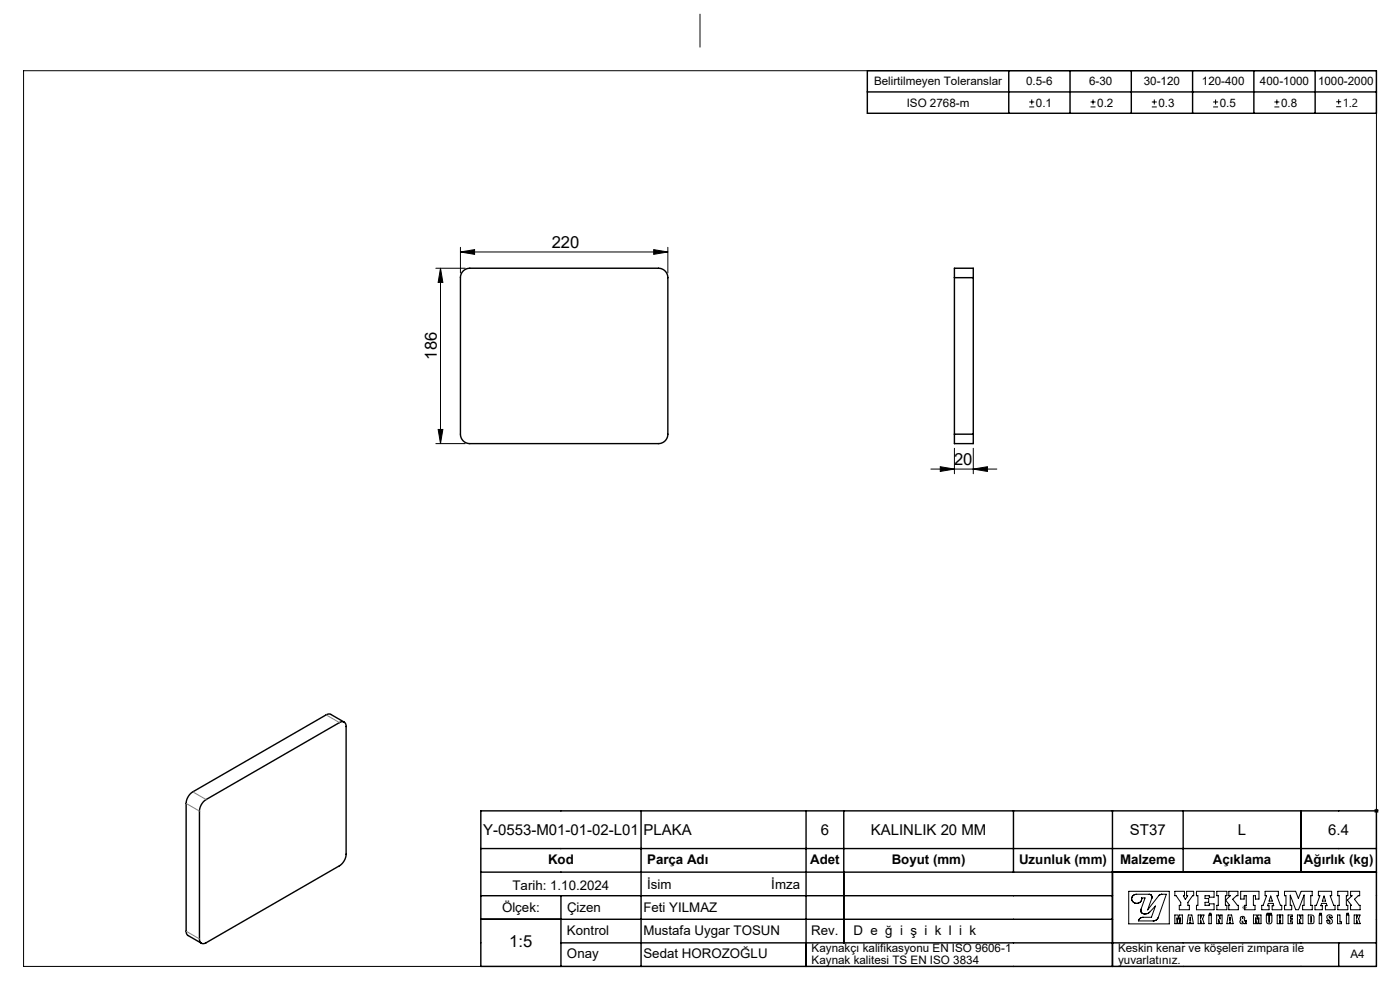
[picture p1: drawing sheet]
<svg xmlns="http://www.w3.org/2000/svg" width="297mm" height="210mm" viewBox="0 0 297 210" stroke-linecap="round" stroke-linejoin="round" font-family="sans-serif">
<g fill="none" stroke="#000" stroke-width=".21">
<path d="M5 15h287v190h-287zM148.5 3v7M218.4 22.7h1M218.4 21.6h1M218.9 21.1v1.1M231.4 22.7h1M231.4 21.6h1M231.9 21.1v1.1M244.4 22.7h1M244.4 21.6h1M244.9 21.1v1.1M257.4 22.7h1"/>
<path d="M257.4 21.6h1M257.9 21.1v1.1M270.4 22.7h1M270.4 21.6h1M270.9 21.1v1.1M283.5 22.6h1M283.5 21.6h1M284 21.1v1M92.5 56.9h6.2M93.4 56.9l.5 3h-.9zM93.4 56.9v37.2M97.7 53.5l3-.5v1z"/>
<path d="M97.7 52.5v5.4M97.7 53.5h44M138.7 53l3 .5-3 .5zM141.7 52.5v5.4M92.5 94.1h6.2M93 91.1h.9l-.5 3zM197.5 99.5h14M199.5 99l3 .5-3 .5zM202.5 95.1v5.4M206.5 99.5l3-.5v1zM206.5 95.1v5.4M291.5 172h1"/>
<path d="M291.6 171.6l.8 .8M292.4 171.6l-.8 .8M239.5 189.1h8.6v6.9h-8.6zM242 193.1v.1M242 193.1h.1M242 193v.1M242 192.9v.1M242.1 192.9h-.1M242.2 190.5h.1M242.2 190.5h.7l-.8 2.4M242.2 190.6h.1M242.2 190.6v.1"/>
<path d="M244 189.7h-2.9a1.01 1.01 0 0 0-.9 1.4 1.01 1.01 0 0 0 1.7 .2l.3-.6M244 189.7l.1 .1M244.1 189.8l.2 .2M244.3 190h.1M244.3 190l.1 .3M244.3 190.5v.1M244.3 190.5h.1M244.4 190.5h-.1M244.4 190.4v.1M244.4 190.4h.1M244.4 190.3v.1M245.8 190l-2.3 3 .8-2.4"/>
<path d="M245.8 190h.1M245.9 189.9l-.1 .1M245.9 189.9h.1M246 189.8l-.1 .1M246 189.8h.1M246.1 189.8h-.1M246.2 189.8h-.1M246.3 189.7l-.1 .1M246.3 189.7h.1M246.4 189.7h-.1M246.4 189.7h1l-1.9 5.3-.7 .3h-3.3l.3-.4 .4-.3h2.1l.8-2.4-1.2 1.3a1.07 1.07 0 0 1-1 .4 1.07 1.07 0 0 1-.9-.7M246.4 189.7h.1"/>
<path d="M249.2 194.1h.7l.1 .9 .2-.9h.6v1.8h-.4v-1.2l-.2 1.2h-.3l-.2-1.2v1.2h-.5zM249.2 189.1h2.1v.9h-.3l.5 .8 .5-.8h-.3v-.9h1.5v.9h-.2l-1 1.4v.6h.3v1h-2.1v-1h.3v-.6l-1-1.4h-.3zM252.1 194.1h.7l.4 1.8h-.6v-.3h-.2v.3h-.6zM252.5 194.5l.1 .8h-.2zM253.8 189.1h3.8v1.2h-1.1v-.3h-.9v.6h.8v.8h-.8v.6h.9v-.3h1.1v1.3h-3.8v-1h.3v-2h-.3zM254.2 194.1h.5v.7l.2-.7h.5l-.3 .8 .3 1h-.5l-.2-.8v.8h-.5zM256.5 194.1h.5v1.8h-.5zM256.6 193.7h.3v.3h-.3zM258.1 194.1h.4l.3 .8v-.8h.5v1.8h-.5l-.3-.8v.8h-.4zM258.1 189.1h2.2v.9h-.3v2h.3v1h-2.2v-1h.3v-2h-.3zM260.5 194.1h.8l.3 1.8h-.5l-.1-.3h-.2v.3h-.5zM260.7 189.1h1.9v.9h-.3l-.8 .7 1 1.3h.2v1h-2v-1h.2l-.9-1.1 1-.9h-.3z"/>
<path d="M260.9 194.5l.1 .8h-.2zM263.2 189.1h3.9v1.6h-.8v-.7h-.4v2h.3v1h-2.2v-1h.4v-2h-.5v.7h-.7zM263.2 194.5l.7-.1 .2 .4-.2 .3 .2 .3 .3-.2v.3l-.2 .1 .2 .3h-1.2l-.2-.4 .3-.4-.2-.3zM263.5 194.6l.2 .1-.1 .2zM263.6 195.4l.1 .3-.2-.1zM265.9 194.1h.7l.1 .9 .2-.9h.6v1.8h-.4v-1.2l-.2 1.2h-.3l-.2-1.2v1.2h-.5zM268.4 189.1h2.8v.9h-.3l.7 2h.3v1h-2v-.9h.3l-.1-.5h-1l-.2 .5h.3v.9h-1.5v-1h.3l.7-2h-.3zM268.6 194.1h.6v1.6l.1-1.6h.5v1.2a.6 .6 0 0 1-.7 .7 .6 .6 0 0 1-.5-.8zM268.8 193.7h.3v.3h-.3zM269.3 193.7h.4v.3h-.4zM269.6 190.1l.3 1h-.7zM270.9 194.1h.6v.6h.1v-.6h.5v1.8h-.5v-.7h-.1v.7h-.6z"/>
<path d="M272.5 189.1h2.4l.5 1.5 .6-1.5h2.4v.9h-.3v2h.3v1h-2.1v-1h.4v-2.1l-1.2 3.1h-.6l-1.2-3.1v2.1h.3v1h-1.5v-1h.3v-2h-.3zM273.3 194.1h.8v.4h-.3v.3h.3v.4h-.3v.4h.4v.3h-.9zM275.2 194.1h.5l.3 .8v-.8h.4v1.8h-.4l-.3-.8v.8h-.5zM277.5 194.1a1.15 1.15 0 0 1 1.2 .3v1.4l-1.2 .1zM278.1 194.4l.1 .1v.9l-.1 .2zM279.7 189.1h2.8v.9h-.3l.7 2h.3v1h-2v-.9h.3l-.1-.5h-1l-.2 .5h.3v.9h-1.5v-1h.3l.7-2h-.3zM279.9 194.1h.5v1.8h-.5zM280 193.7h.3v.3h-.3zM280.9 190.1l.3 1h-.7zM281.6 194.2a.73 .73 0 0 1 1 .1v.4h-.5v-.3a.2 .2 0 0 0-.1 .2 .2 .2 0 0 0 .1 .2 .61 .61 0 0 1 .6 .6 .61 .61 0 0 1-.6 .6l-.4-.1-.2-.5v-.1h.5v.3l.1 .1-.1-.5a.7 .7 0 0 1-.5-.8zM283.7 194.1h.6v1.5h.3v.3h-.9zM283.8 189.1h2.1v.9h-.3v2h.3v1h-2.1v-1h.3v-2h-.3z"/>
<path d="M285.6 194.1h.6v1.8h-.6zM285.7 193.7h.4v.3h-.4zM286.5 189.1h1.9v.9h-.3l-.8 .7 1 1.3h.2v1h-2v-1h.2l-.9-1.1 1-.9h-.3zM287.3 194.1h.5v.7l.2-.7h.5l-.3 .8 .3 1h-.5l-.2-.8v.8h-.5z"/>
</g>
<path d="M69.2 151.6l2.8 1.7M39.5 170.4l2.8 1.7M40.9 168l2.8 1.6M39.5 197.5l2.8 1.7M263.5 192.5h1M263.6 192.1l.8 .8M264 192v1M264.4 192.1l-.8 .8" fill="none" stroke="#808080" stroke-width=".21"/>
<g fill="none" stroke="#000" stroke-width=".3">
<path d="M184 15h108v9h-108zM184 19.5h108M214 15v9M227 15v9M240 15v9M253 15v9M266 15v9M279 15v9M98.3 57.5l.6-.5 .8-.1h40l.7 .1 .6 .4 .5 .6 .2 .9v33.2l-.2 .7-.3 .6-.7 .5-.8 .2h-40l-.7-.1-.6-.4-.5-.6-.2-.9v-33.2l.1-.8zM202.5 58.9v-2h4v2M202.5 58.9h4M202.5 58.9v33.2"/>
<path d="M206.5 58.9v33.2M202.5 92.1v2h4v-2M202.5 92.1h4M73 153.2l-2.9-1.7-.8 .1-28.4 16.4-.9 .9-.5 1.5v27.3l.3 .7 2.9 1.7M43.3 170l28.8-16.8 .7-.1 .5 .4 .1 .6v27.1l-.1 .8-.4 .7-.9 1-28.3 16.3-.6 .2-.6-.3-.2-.7v-27.1l.3-1.1zM102 172h190v33h-190zM102 180h190M136 172v33M171 172v33M179 172v28M215 172v13M236 172v33"/>
<path d="M251 172v13M276 172v13M102 185h190M102 190h134M102 195h134M119 190v15M119 200h173M284 200v5"/>
</g>
<g fill="#000">
<path d="M93.4 56.9l.5 3h-.9zM93 91.1h.9l-.5 3z"/>
<path d="M97.7 53.5l3-.5v1zM138.7 53l3 .5-3 .5z"/>
<path d="M199.5 99l3 .5-3 .5zM206.5 99.5l3-.5v1z"/>
</g>
<g font-size="3.5">
<text x="117" y="52.7">220</text>
<text x="92.7" y="76.3" transform="rotate(-90 92.7 76.3)">186</text>
<text x="202.4" y="98.7">20</text>
<text x="108.1" y="201">1:5</text>
</g>
<g font-size="3.2">
<text x="102.5" y="177.2">Y-0553-M01-01-02-L01</text>
<text x="136.5" y="177.2">PLAKA</text>
<text x="174.1" y="177.2">6</text>
<text x="184.7" y="177.2">KALINLIK 20 MM</text>
<text x="239.7" y="177.2">ST37</text>
<text x="262.6" y="177.2">L</text>
<text x="281.8" y="177.2">6.4</text>
</g>
<g font-size="2.8">
<text x="116.3" y="183.3">Kod</text>
<text x="137.3" y="183.3">Parça Adı</text>
<text x="171.9" y="183.3">Adet</text>
<text x="189.2" y="183.3">Boyut (mm)</text>
<text x="216.2" y="183.3">Uzunluk (mm)</text>
<text x="237.6" y="183.3">Malzeme</text>
<text x="257.3" y="183.3">Açıklama</text>
<text x="276.6" y="183.3">Ağırlık (kg)</text>
<text x="108.7" y="188.8">Tarih: 1.10.2024</text>
<text x="137.3" y="188.5">İsim</text>
<text x="163.6" y="188.5">İmza</text>
<text x="106.5" y="193.5">Ölçek:</text>
<text x="120.3" y="193.5">Çizen</text>
<text x="136.5" y="193.5">Feti YILMAZ</text>
<text x="120.3" y="203.3">Onay</text>
<text x="120.3" y="198.3">Kontrol</text>
<text x="136.5" y="198.3">Mustafa Uygar TOSUN</text>
<text x="136.5" y="203.3">Sedat HOROZOĞLU</text>
<text x="172.1" y="198.3">Rev.</text>
<text x="181.1" y="198.3">D e ğ i ş i k l i k</text>
</g>
<g font-size="2.5">
<text x="185.4" y="17.9">Belirtilmeyen Toleranslar</text>
<text x="217.7" y="17.9">0.5-6</text>
<text x="231" y="17.9">6-30</text>
<text x="242.7" y="17.9">30-120</text>
<text x="255" y="17.9">120-400</text>
<text x="267.3" y="17.9">400-1000</text>
<text x="279.6" y="17.9">1000-2000</text>
<text x="192.3" y="22.7">ISO 2768-m</text>
<text x="219.8" y="22.6">0.1</text>
<text x="232.8" y="22.6">0.2</text>
<text x="245.8" y="22.6">0.3</text>
<text x="258.8" y="22.6">0.5</text>
<text x="271.8" y="22.6">0.8</text>
<text x="284.9" y="22.7">1.2</text>
<text x="172.2" y="201.9">Kaynakçı kalifikasyonu EN ISO 9606-1</text>
<text x="237.2" y="201.9">Keskin kenar ve köşeleri zımpara ile</text>
<text x="286.5" y="203.2">A4</text>
<text x="172.2" y="204.4">Kaynak kalitesi TS EN ISO 3834</text>
<text x="237.2" y="204.4">yuvarlatınız.</text>
</g>
</svg>
